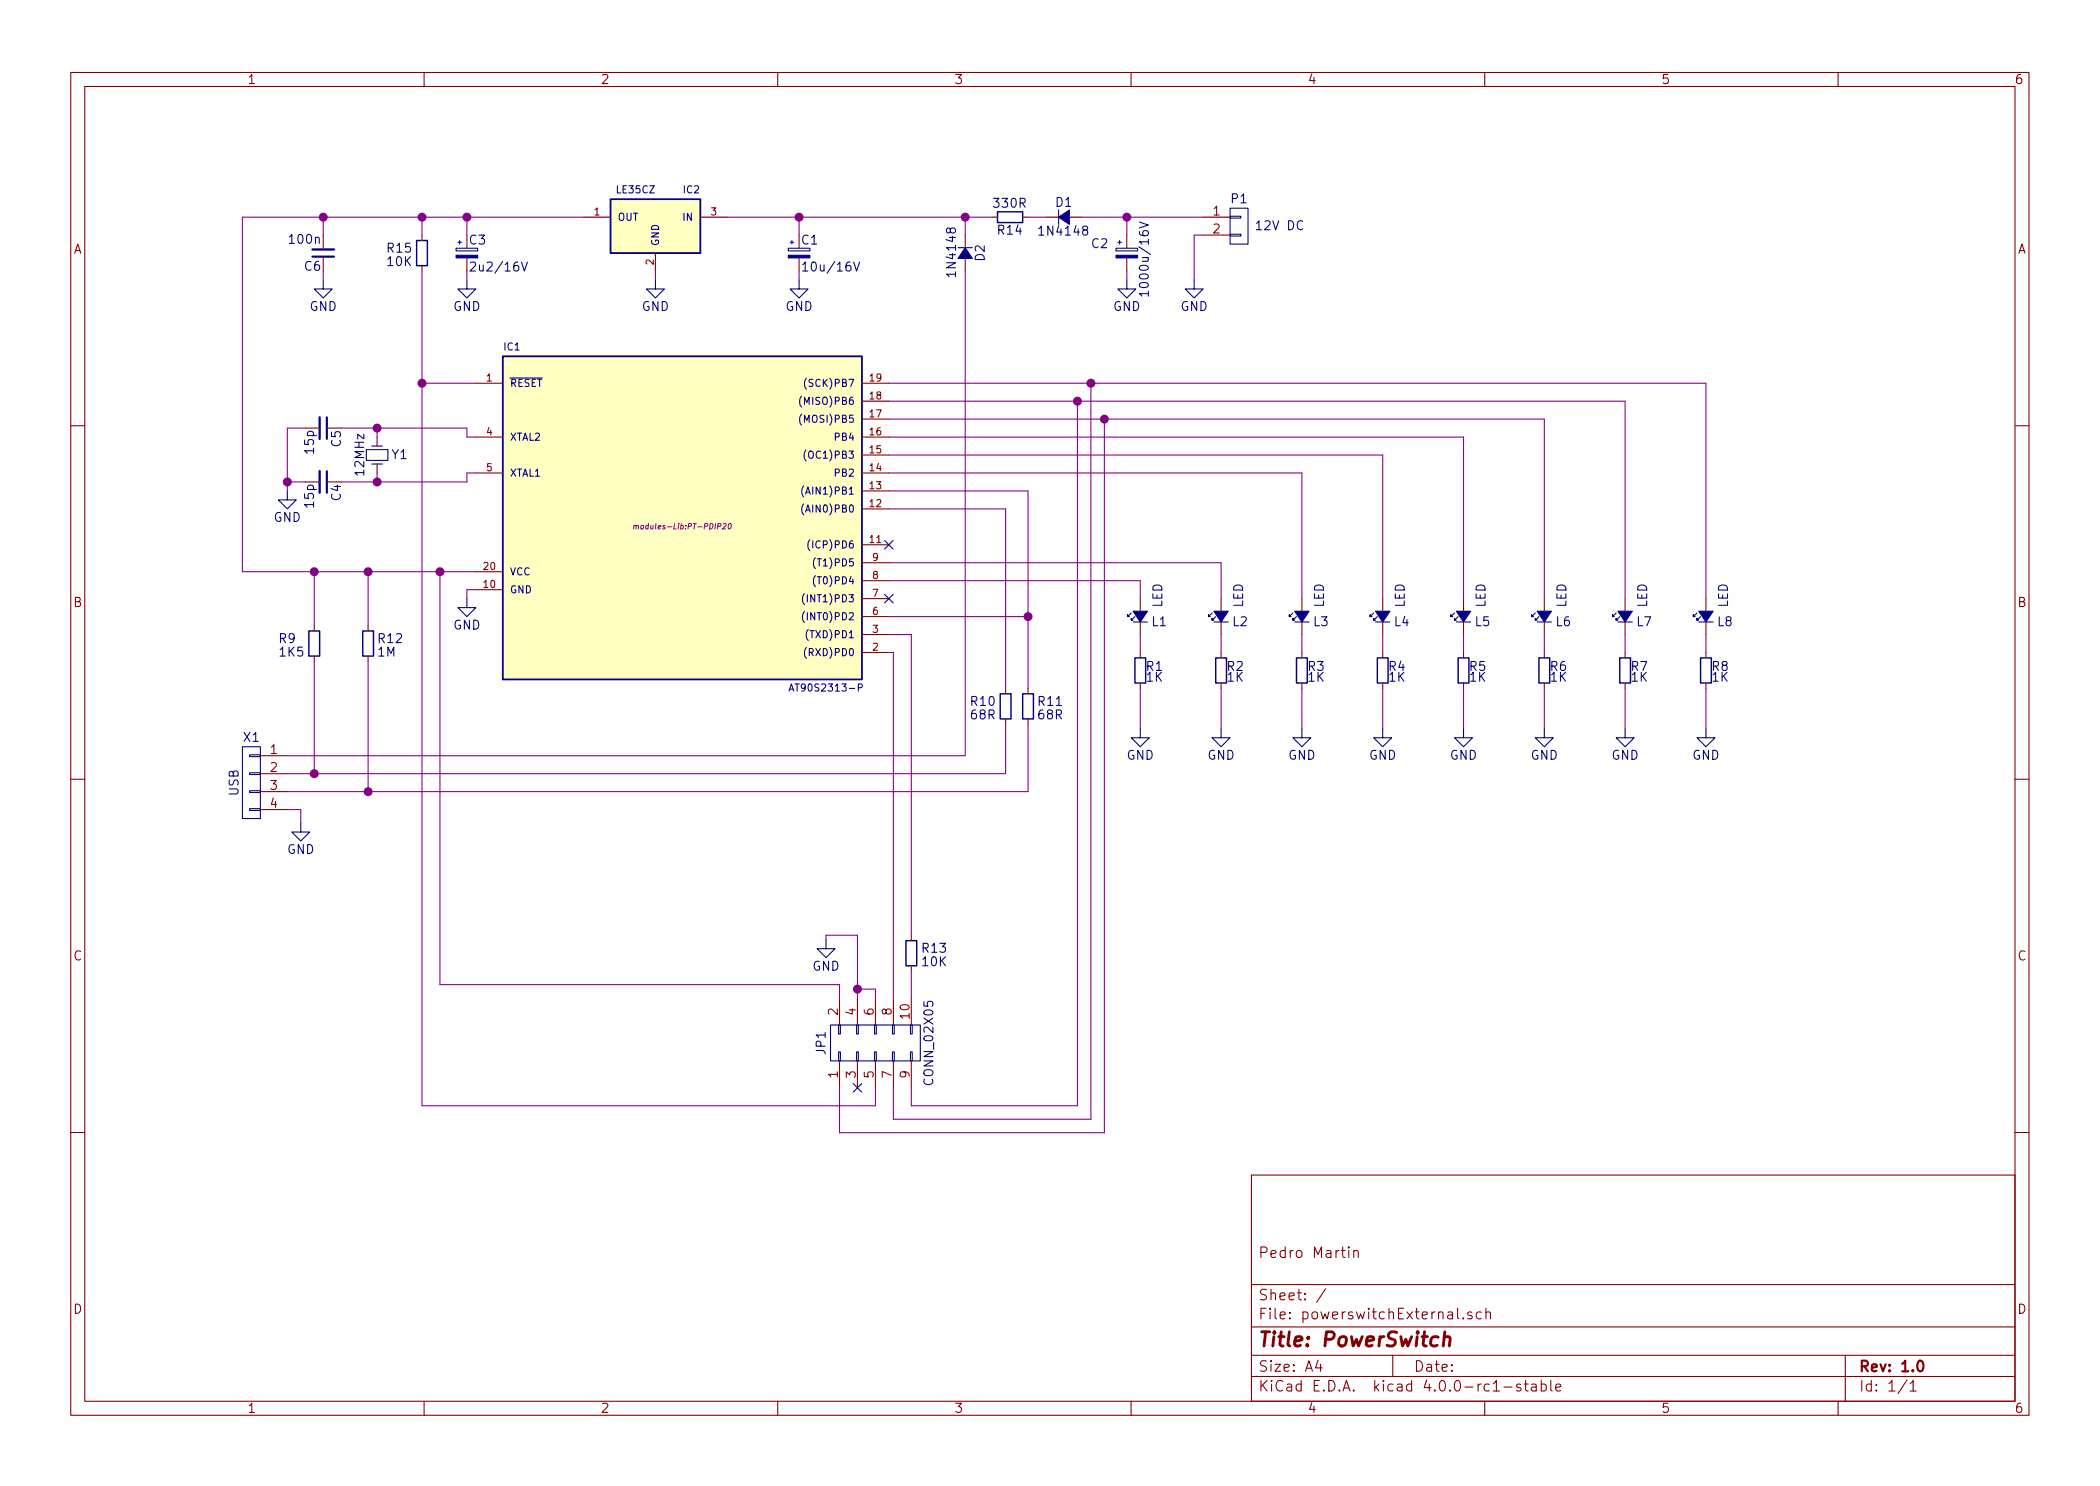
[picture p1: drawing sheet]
EESchema Schematic File Version 2
LIBS:power
LIBS:powerswitch
LIBS:powerswitchExternal-cache
EELAYER 25 0
EELAYER END
$Descr A4 11693 8268
encoding utf-8
Sheet 1 1
Title "PowerSwitch"
Date ""
Rev "1.0"
Comp ""
Comment1 "Pedro Martin"
Comment2 ""
Comment3 ""
Comment4 ""
$EndDescr
$Comp
L AT90S2313-P IC1
U 1 1
P 3800 2925
F 0 "IC1" H 2850 3925 40  0000 C CNN
F 1 "AT90S2313-P" H 4600 2025 40  0000 C CNN
F 2 "modules-Lib:PT-PDIP20" H 3800 2925 30  0000 C CIN
F 3 "" H 3800 2925 60  0000 C CNN
	1    3800 2925
	1    0    0    -1  
$EndComp
$Comp
L Crystal_Small Y1
U 1 1
P 2100 2525
F 0 "Y1" V 2100 2650 50  0000 C CNN
F 1 "12MHz" H 2100 2425 50  0000 C CNN
F 2 "modules-Lib:PT-CAP" H 2100 2525 60  0001 C CNN
F 3 "" H 2100 2525 60  0000 C CNN
	1    2100 2525
	0    1    1    0   
$EndComp
$Comp
L CONN_02X05 JP1
U 1 1
P 4875 5800
F 0 "JP1" H 4875 6100 50  0000 C CNN
F 1 "CONN_02X05" H 4875 5500 50  0000 C CNN
F 2 "modules-Lib:PT-PDIP10" H 4875 4600 60  0001 C CNN
F 3 "" H 4875 4600 60  0000 C CNN
	1    4875 5800
	0    -1   -1   0   
$EndComp
Wire Wire Line
	2650 2625 2600 2625
Wire Wire Line
	2600 2625 2600 2675
Wire Wire Line
	2600 2675 1900 2675
Wire Wire Line
	2100 2675 2100 2625
Wire Wire Line
	2100 2425 2100 2375
Wire Wire Line
	1900 2375 2600 2375
Wire Wire Line
	2600 2375 2600 2425
Wire Wire Line
	2600 2425 2650 2425
$Comp
L C_Small C5
U 1 1
P 1800 2375
F 0 "C5" H 1810 2445 50  0000 L CNN
F 1 "15p" H 1810 2295 50  0000 L CNN
F 2 "modules-Lib:PT-CAP" H 1800 2375 60  0001 C CNN
F 3 "" H 1800 2375 60  0000 C CNN
	1    1800 2375
	0    1    1    0   
$EndComp
$Comp
L C_Small C4
U 1 1
P 1800 2675
F 0 "C4" H 1810 2745 50  0000 L CNN
F 1 "15p" H 1810 2595 50  0000 L CNN
F 2 "modules-Lib:PT-CAP" H 1800 2675 60  0001 C CNN
F 3 "" H 1800 2675 60  0000 C CNN
	1    1800 2675
	0    1    1    0   
$EndComp
Connection ~ 2100 2675
Connection ~ 2100 2375
$Comp
L GND #PWR01
U 1 1
P 1600 2725
F 0 "#PWR01" H 1600 2475 50  0001 C CNN
F 1 "GND" H 1600 2575 50  0000 C CNN
F 2 "" H 1600 2725 60  0000 C CNN
F 3 "" H 1600 2725 60  0000 C CNN
	1    1600 2725
	1    0    0    -1  
$EndComp
Wire Wire Line
	1700 2375 1600 2375
Wire Wire Line
	1600 2375 1600 2725
Wire Wire Line
	1700 2675 1600 2675
Connection ~ 1600 2675
$Comp
L C_Small C6
U 1 1
P 1800 1400
F 0 "C6" H 1810 1470 50  0000 L CNN
F 1 "100n" H 1810 1320 50  0000 L CNN
F 2 "modules-Lib:PT-CAP" H 1800 1400 60  0001 C CNN
F 3 "" H 1800 1400 60  0000 C CNN
	1    1800 1400
	-1   0    0    1   
$EndComp
$Comp
L GND #PWR02
U 1 1
P 3650 1550
F 0 "#PWR02" H 3650 1300 50  0001 C CNN
F 1 "GND" H 3650 1400 50  0000 C CNN
F 2 "" H 3650 1550 60  0000 C CNN
F 3 "" H 3650 1550 60  0000 C CNN
	1    3650 1550
	1    0    0    -1  
$EndComp
Wire Wire Line
	3650 1500 3650 1550
$Comp
L LE35CZ IC2
U 1 1
P 3650 1250
F 0 "IC2" H 3450 1450 40  0000 C CNN
F 1 "LE35CZ" H 3650 1450 40  0000 L CNN
F 2 "modules-Lib:PT-TO220AB" H 3650 1350 30  0001 C CIN
F 3 "" H 3650 1250 60  0000 C CNN
	1    3650 1250
	-1   0    0    -1  
$EndComp
Wire Wire Line
	1350 1200 3250 1200
Wire Wire Line
	1350 3175 2650 3175
Wire Wire Line
	1800 1300 1800 1200
Connection ~ 1800 1200
$Comp
L GND #PWR03
U 1 1
P 1800 1550
F 0 "#PWR03" H 1800 1300 50  0001 C CNN
F 1 "GND" H 1800 1400 50  0000 C CNN
F 2 "" H 1800 1550 60  0000 C CNN
F 3 "" H 1800 1550 60  0000 C CNN
	1    1800 1550
	1    0    0    -1  
$EndComp
Wire Wire Line
	1800 1550 1800 1500
$Comp
L R_Small R15
U 1 1
P 2350 1400
F 0 "R15" H 2150 1425 50  0000 L CNN
F 1 "10K" H 2150 1350 50  0000 L CNN
F 2 "modules-Lib:R7" H 2350 1400 60  0001 C CNN
F 3 "" H 2350 1400 60  0000 C CNN
	1    2350 1400
	1    0    0    -1  
$EndComp
Wire Wire Line
	2350 1300 2350 1200
$Comp
L GND #PWR04
U 1 1
P 2600 1550
F 0 "#PWR04" H 2600 1300 50  0001 C CNN
F 1 "GND" H 2600 1400 50  0000 C CNN
F 2 "" H 2600 1550 60  0000 C CNN
F 3 "" H 2600 1550 60  0000 C CNN
	1    2600 1550
	1    0    0    -1  
$EndComp
Wire Wire Line
	2600 1550 2600 1500
Connection ~ 2350 1200
Wire Wire Line
	2350 1500 2350 6150
Wire Wire Line
	2350 2125 2650 2125
$Comp
L CP_Small C3
U 1 1
P 2600 1400
F 0 "C3" H 2610 1470 50  0000 L CNN
F 1 "2u2/16V" H 2610 1320 50  0000 L CNN
F 2 "modules-Lib:PT-DO35" H 2600 1400 60  0001 C CNN
F 3 "" H 2600 1400 60  0000 C CNN
	1    2600 1400
	1    0    0    -1  
$EndComp
Wire Wire Line
	2600 1300 2600 1200
Connection ~ 2600 1200
$Comp
L GND #PWR05
U 1 1
P 4450 1550
F 0 "#PWR05" H 4450 1300 50  0001 C CNN
F 1 "GND" H 4450 1400 50  0000 C CNN
F 2 "" H 4450 1550 60  0000 C CNN
F 3 "" H 4450 1550 60  0000 C CNN
	1    4450 1550
	1    0    0    -1  
$EndComp
Wire Wire Line
	4450 1550 4450 1500
$Comp
L CP_Small C1
U 1 1
P 4450 1400
F 0 "C1" H 4460 1470 50  0000 L CNN
F 1 "10u/16V" H 4460 1320 50  0000 L CNN
F 2 "modules-Lib:PT-DO35" H 4450 1400 60  0001 C CNN
F 3 "" H 4450 1400 60  0000 C CNN
	1    4450 1400
	1    0    0    -1  
$EndComp
Wire Wire Line
	4450 1300 4450 1200
Wire Wire Line
	4050 1200 5525 1200
$Comp
L CONN_01X04 X1
U 1 1
P 1400 4350
F 0 "X1" H 1400 4600 50  0000 C CNN
F 1 "USB" V 1500 4350 50  0000 C CNN
F 2 "modules-Lib:PT-TE292336" H 1400 4350 60  0001 C CNN
F 3 "" H 1400 4350 60  0000 C CNN
	1    1400 4350
	-1   0    0    -1  
$EndComp
Wire Wire Line
	2650 3275 2600 3275
Wire Wire Line
	2600 3275 2600 3325
$Comp
L GND #PWR06
U 1 1
P 2600 3325
F 0 "#PWR06" H 2600 3075 50  0001 C CNN
F 1 "GND" H 2600 3175 50  0000 C CNN
F 2 "" H 2600 3325 60  0000 C CNN
F 3 "" H 2600 3325 60  0000 C CNN
	1    2600 3325
	1    0    0    -1  
$EndComp
$Comp
L R_Small R9
U 1 1
P 1750 3575
F 0 "R9" H 1550 3600 50  0000 L CNN
F 1 "1K5" H 1550 3525 50  0000 L CNN
F 2 "modules-Lib:R7" H 1750 3575 60  0001 C CNN
F 3 "" H 1750 3575 60  0000 C CNN
	1    1750 3575
	1    0    0    -1  
$EndComp
$Comp
L R_Small R12
U 1 1
P 2050 3575
F 0 "R12" H 2100 3600 50  0000 L CNN
F 1 "1M" H 2100 3525 50  0000 L CNN
F 2 "modules-Lib:R7" H 2050 3575 60  0001 C CNN
F 3 "" H 2050 3575 60  0000 C CNN
	1    2050 3575
	1    0    0    -1  
$EndComp
Wire Wire Line
	1750 3675 1750 4300
Wire Wire Line
	1600 4300 5600 4300
Wire Wire Line
	2050 3675 2050 4400
Wire Wire Line
	1600 4400 5725 4400
Wire Wire Line
	1750 3475 1750 3175
Connection ~ 1750 3175
Wire Wire Line
	2050 3475 2050 3175
Connection ~ 2050 3175
Wire Wire Line
	4875 6050 4875 6150
Wire Wire Line
	4875 6150 2350 6150
Connection ~ 2350 2125
Wire Wire Line
	2450 3175 2450 5475
Wire Wire Line
	2450 5475 4675 5475
Wire Wire Line
	4675 5475 4675 5550
Connection ~ 2450 3175
$Comp
L R_Small R10
U 1 1
P 5600 3925
F 0 "R10" H 5400 3950 50  0000 L CNN
F 1 "68R" H 5400 3875 50  0000 L CNN
F 2 "modules-Lib:R7" H 5600 3925 60  0001 C CNN
F 3 "" H 5600 3925 60  0000 C CNN
	1    5600 3925
	1    0    0    -1  
$EndComp
$Comp
L R_Small R11
U 1 1
P 5725 3925
F 0 "R11" H 5775 3950 50  0000 L CNN
F 1 "68R" H 5775 3875 50  0000 L CNN
F 2 "modules-Lib:R7" H 5725 3925 60  0001 C CNN
F 3 "" H 5725 3925 60  0000 C CNN
	1    5725 3925
	1    0    0    -1  
$EndComp
Wire Wire Line
	5600 4300 5600 4025
Connection ~ 1750 4300
$Comp
L D_Small D2
U 1 1
P 5375 1400
F 0 "D2" H 5325 1480 50  0000 L CNN
F 1 "1N4148" H 5225 1320 50  0000 L CNN
F 2 "modules-Lib:PT-DO35" V 5375 1400 60  0001 C CNN
F 3 "" V 5375 1400 60  0000 C CNN
	1    5375 1400
	0    1    1    0   
$EndComp
Wire Wire Line
	5375 1200 5375 1300
Connection ~ 4450 1200
Wire Wire Line
	5375 4200 1600 4200
Wire Wire Line
	4950 3625 4975 3625
Wire Wire Line
	4975 3625 4975 5550
$Comp
L R_Small R13
U 1 1
P 5075 5300
F 0 "R13" H 4875 5325 50  0000 L CNN
F 1 "10K" H 4875 5250 50  0000 L CNN
F 2 "modules-Lib:R7" H 5075 5300 60  0001 C CNN
F 3 "" H 5075 5300 60  0000 C CNN
	1    5075 5300
	-1   0    0    -1  
$EndComp
Wire Wire Line
	5075 5400 5075 5550
Wire Wire Line
	5075 5200 5075 3525
Wire Wire Line
	5075 3525 4950 3525
Wire Wire Line
	5725 4400 5725 4025
Connection ~ 2050 4400
Wire Wire Line
	5600 3825 5600 2825
Wire Wire Line
	5600 2825 4950 2825
Wire Wire Line
	4950 2725 5725 2725
Wire Wire Line
	5725 2725 5725 3825
Wire Wire Line
	4950 3425 5725 3425
Connection ~ 5725 3425
NoConn ~ 4950 3325
Wire Wire Line
	5075 6050 5075 6150
Wire Wire Line
	5075 6150 6000 6150
Wire Wire Line
	6000 6150 6000 2225
Wire Wire Line
	4950 2225 9050 2225
Wire Wire Line
	4950 2125 9500 2125
Wire Wire Line
	6075 2125 6075 6225
Wire Wire Line
	6075 6225 4975 6225
Wire Wire Line
	4975 6225 4975 6050
Wire Wire Line
	4675 6050 4675 6300
Wire Wire Line
	4675 6300 6150 6300
Wire Wire Line
	6150 6300 6150 2325
Wire Wire Line
	4950 2325 8600 2325
$Comp
L R_Small R1
U 1 1
P 6350 3725
F 0 "R1" H 6380 3745 50  0000 L CNN
F 1 "1K" H 6380 3685 50  0000 L CNN
F 2 "modules-Lib:R7" H 6350 3725 60  0001 C CNN
F 3 "" H 6350 3725 60  0000 C CNN
	1    6350 3725
	1    0    0    -1  
$EndComp
$Comp
L Led_Small L1
U 1 1
P 6350 3425
F 0 "L1" V 6325 3275 50  0000 L CNN
F 1 "LED" H 6400 3325 50  0000 L CNN
F 2 "modules-Lib:PT-DO35" V 6350 3425 60  0001 C CNN
F 3 "" V 6350 3425 60  0000 C CNN
	1    6350 3425
	0    -1   -1   0   
$EndComp
$Comp
L R_Small R2
U 1 1
P 6800 3725
F 0 "R2" H 6830 3745 50  0000 L CNN
F 1 "1K" H 6830 3685 50  0000 L CNN
F 2 "modules-Lib:R7" H 6800 3725 60  0001 C CNN
F 3 "" H 6800 3725 60  0000 C CNN
	1    6800 3725
	1    0    0    -1  
$EndComp
$Comp
L Led_Small L2
U 1 1
P 6800 3425
F 0 "L2" V 6775 3275 50  0000 L CNN
F 1 "LED" H 6850 3325 50  0000 L CNN
F 2 "modules-Lib:PT-DO35" V 6800 3425 60  0001 C CNN
F 3 "" V 6800 3425 60  0000 C CNN
	1    6800 3425
	0    -1   -1   0   
$EndComp
$Comp
L R_Small R3
U 1 1
P 7250 3725
F 0 "R3" H 7280 3745 50  0000 L CNN
F 1 "1K" H 7280 3685 50  0000 L CNN
F 2 "modules-Lib:R7" H 7250 3725 60  0001 C CNN
F 3 "" H 7250 3725 60  0000 C CNN
	1    7250 3725
	1    0    0    -1  
$EndComp
$Comp
L Led_Small L3
U 1 1
P 7250 3425
F 0 "L3" V 7225 3275 50  0000 L CNN
F 1 "LED" H 7300 3325 50  0000 L CNN
F 2 "modules-Lib:PT-DO35" V 7250 3425 60  0001 C CNN
F 3 "" V 7250 3425 60  0000 C CNN
	1    7250 3425
	0    -1   -1   0   
$EndComp
$Comp
L R_Small R4
U 1 1
P 7700 3725
F 0 "R4" H 7730 3745 50  0000 L CNN
F 1 "1K" H 7730 3685 50  0000 L CNN
F 2 "modules-Lib:R7" H 7700 3725 60  0001 C CNN
F 3 "" H 7700 3725 60  0000 C CNN
	1    7700 3725
	1    0    0    -1  
$EndComp
$Comp
L Led_Small L4
U 1 1
P 7700 3425
F 0 "L4" V 7675 3275 50  0000 L CNN
F 1 "LED" H 7750 3325 50  0000 L CNN
F 2 "modules-Lib:PT-DO35" V 7700 3425 60  0001 C CNN
F 3 "" V 7700 3425 60  0000 C CNN
	1    7700 3425
	0    -1   -1   0   
$EndComp
$Comp
L R_Small R5
U 1 1
P 8150 3725
F 0 "R5" H 8180 3745 50  0000 L CNN
F 1 "1K" H 8180 3685 50  0000 L CNN
F 2 "modules-Lib:R7" H 8150 3725 60  0001 C CNN
F 3 "" H 8150 3725 60  0000 C CNN
	1    8150 3725
	1    0    0    -1  
$EndComp
$Comp
L Led_Small L5
U 1 1
P 8150 3425
F 0 "L5" V 8125 3275 50  0000 L CNN
F 1 "LED" H 8200 3325 50  0000 L CNN
F 2 "modules-Lib:PT-DO35" V 8150 3425 60  0001 C CNN
F 3 "" V 8150 3425 60  0000 C CNN
	1    8150 3425
	0    -1   -1   0   
$EndComp
$Comp
L R_Small R6
U 1 1
P 8600 3725
F 0 "R6" H 8630 3745 50  0000 L CNN
F 1 "1K" H 8630 3685 50  0000 L CNN
F 2 "modules-Lib:R7" H 8600 3725 60  0001 C CNN
F 3 "" H 8600 3725 60  0000 C CNN
	1    8600 3725
	1    0    0    -1  
$EndComp
$Comp
L Led_Small L6
U 1 1
P 8600 3425
F 0 "L6" V 8575 3275 50  0000 L CNN
F 1 "LED" H 8650 3325 50  0000 L CNN
F 2 "modules-Lib:PT-DO35" V 8600 3425 60  0001 C CNN
F 3 "" V 8600 3425 60  0000 C CNN
	1    8600 3425
	0    -1   -1   0   
$EndComp
$Comp
L R_Small R7
U 1 1
P 9050 3725
F 0 "R7" H 9080 3745 50  0000 L CNN
F 1 "1K" H 9080 3685 50  0000 L CNN
F 2 "modules-Lib:R7" H 9050 3725 60  0001 C CNN
F 3 "" H 9050 3725 60  0000 C CNN
	1    9050 3725
	1    0    0    -1  
$EndComp
$Comp
L Led_Small L7
U 1 1
P 9050 3425
F 0 "L7" V 9025 3275 50  0000 L CNN
F 1 "LED" H 9100 3325 50  0000 L CNN
F 2 "modules-Lib:PT-DO35" V 9050 3425 60  0001 C CNN
F 3 "" V 9050 3425 60  0000 C CNN
	1    9050 3425
	0    -1   -1   0   
$EndComp
$Comp
L R_Small R8
U 1 1
P 9500 3725
F 0 "R8" H 9530 3745 50  0000 L CNN
F 1 "1K" H 9530 3685 50  0000 L CNN
F 2 "modules-Lib:R7" H 9500 3725 60  0001 C CNN
F 3 "" H 9500 3725 60  0000 C CNN
	1    9500 3725
	1    0    0    -1  
$EndComp
$Comp
L Led_Small L8
U 1 1
P 9500 3425
F 0 "L8" V 9475 3275 50  0000 L CNN
F 1 "LED" H 9550 3325 50  0000 L CNN
F 2 "modules-Lib:PT-DO35" V 9500 3425 60  0001 C CNN
F 3 "" V 9500 3425 60  0000 C CNN
	1    9500 3425
	0    -1   -1   0   
$EndComp
Wire Wire Line
	6350 4050 6350 3825
Wire Wire Line
	6800 3825 6800 4050
Wire Wire Line
	7250 3825 7250 4050
Wire Wire Line
	7700 3825 7700 4050
Wire Wire Line
	8150 3825 8150 4050
Wire Wire Line
	8600 3825 8600 4050
Wire Wire Line
	9050 3825 9050 4050
Wire Wire Line
	9500 3825 9500 4050
Wire Wire Line
	6350 3625 6350 3525
Wire Wire Line
	6800 3625 6800 3525
Wire Wire Line
	7250 3625 7250 3525
Wire Wire Line
	7700 3525 7700 3625
Wire Wire Line
	8150 3525 8150 3625
Wire Wire Line
	8600 3525 8600 3625
Wire Wire Line
	9050 3525 9050 3625
Wire Wire Line
	9500 3525 9500 3625
Wire Wire Line
	4950 3225 6350 3225
Wire Wire Line
	6350 3225 6350 3325
Wire Wire Line
	6800 3325 6800 3125
Wire Wire Line
	6800 3125 4950 3125
Wire Wire Line
	7250 3325 7250 2625
Wire Wire Line
	7250 2625 4950 2625
Wire Wire Line
	4950 2525 7700 2525
Wire Wire Line
	7700 2525 7700 3325
Wire Wire Line
	8150 3325 8150 2425
Wire Wire Line
	8150 2425 4950 2425
Wire Wire Line
	8600 2325 8600 3325
Connection ~ 6150 2325
Wire Wire Line
	9050 2225 9050 3325
Connection ~ 6000 2225
Wire Wire Line
	9500 2125 9500 3325
Connection ~ 6075 2125
$Comp
L GND #PWR07
U 1 1
P 6350 4050
F 0 "#PWR07" H 6350 3800 50  0001 C CNN
F 1 "GND" H 6350 3900 50  0000 C CNN
F 2 "" H 6350 4050 60  0000 C CNN
F 3 "" H 6350 4050 60  0000 C CNN
	1    6350 4050
	1    0    0    -1  
$EndComp
$Comp
L GND #PWR08
U 1 1
P 6800 4050
F 0 "#PWR08" H 6800 3800 50  0001 C CNN
F 1 "GND" H 6800 3900 50  0000 C CNN
F 2 "" H 6800 4050 60  0000 C CNN
F 3 "" H 6800 4050 60  0000 C CNN
	1    6800 4050
	1    0    0    -1  
$EndComp
$Comp
L GND #PWR09
U 1 1
P 7250 4050
F 0 "#PWR09" H 7250 3800 50  0001 C CNN
F 1 "GND" H 7250 3900 50  0000 C CNN
F 2 "" H 7250 4050 60  0000 C CNN
F 3 "" H 7250 4050 60  0000 C CNN
	1    7250 4050
	1    0    0    -1  
$EndComp
$Comp
L GND #PWR010
U 1 1
P 7700 4050
F 0 "#PWR010" H 7700 3800 50  0001 C CNN
F 1 "GND" H 7700 3900 50  0000 C CNN
F 2 "" H 7700 4050 60  0000 C CNN
F 3 "" H 7700 4050 60  0000 C CNN
	1    7700 4050
	1    0    0    -1  
$EndComp
$Comp
L GND #PWR011
U 1 1
P 8150 4050
F 0 "#PWR011" H 8150 3800 50  0001 C CNN
F 1 "GND" H 8150 3900 50  0000 C CNN
F 2 "" H 8150 4050 60  0000 C CNN
F 3 "" H 8150 4050 60  0000 C CNN
	1    8150 4050
	1    0    0    -1  
$EndComp
$Comp
L GND #PWR012
U 1 1
P 8600 4050
F 0 "#PWR012" H 8600 3800 50  0001 C CNN
F 1 "GND" H 8600 3900 50  0000 C CNN
F 2 "" H 8600 4050 60  0000 C CNN
F 3 "" H 8600 4050 60  0000 C CNN
	1    8600 4050
	1    0    0    -1  
$EndComp
$Comp
L GND #PWR013
U 1 1
P 9050 4050
F 0 "#PWR013" H 9050 3800 50  0001 C CNN
F 1 "GND" H 9050 3900 50  0000 C CNN
F 2 "" H 9050 4050 60  0000 C CNN
F 3 "" H 9050 4050 60  0000 C CNN
	1    9050 4050
	1    0    0    -1  
$EndComp
$Comp
L GND #PWR014
U 1 1
P 9500 4050
F 0 "#PWR014" H 9500 3800 50  0001 C CNN
F 1 "GND" H 9500 3900 50  0000 C CNN
F 2 "" H 9500 4050 60  0000 C CNN
F 3 "" H 9500 4050 60  0000 C CNN
	1    9500 4050
	1    0    0    -1  
$EndComp
$Comp
L GND #PWR015
U 1 1
P 6275 1550
F 0 "#PWR015" H 6275 1300 50  0001 C CNN
F 1 "GND" H 6275 1400 50  0000 C CNN
F 2 "" H 6275 1550 60  0000 C CNN
F 3 "" H 6275 1550 60  0000 C CNN
	1    6275 1550
	1    0    0    -1  
$EndComp
$Comp
L CP_Small C2
U 1 1
P 6275 1400
F 0 "C2" H 6075 1450 50  0000 L CNN
F 1 "1000u/16V" V 6375 1150 50  0000 L CNN
F 2 "modules-Lib:PT-DO35" H 6275 1400 60  0001 C CNN
F 3 "" H 6275 1400 60  0000 C CNN
	1    6275 1400
	1    0    0    -1  
$EndComp
$Comp
L R_Small R14
U 1 1
P 5625 1200
F 0 "R14" V 5700 1125 50  0000 L CNN
F 1 "330R" V 5550 1100 50  0000 L CNN
F 2 "modules-Lib:R7" H 5625 1200 60  0001 C CNN
F 3 "" H 5625 1200 60  0000 C CNN
	1    5625 1200
	0    1    1    0   
$EndComp
Connection ~ 5375 1200
$Comp
L D_Small D1
U 1 1
P 5925 1200
F 0 "D1" H 5875 1280 50  0000 L CNN
F 1 "1N4148" H 5775 1120 50  0000 L CNN
F 2 "modules-Lib:PT-DO35" V 5925 1200 60  0001 C CNN
F 3 "" V 5925 1200 60  0000 C CNN
	1    5925 1200
	1    0    0    -1  
$EndComp
Wire Wire Line
	5825 1200 5725 1200
Wire Wire Line
	1600 4500 1675 4500
Wire Wire Line
	1675 4500 1675 4575
$Comp
L GND #PWR016
U 1 1
P 1675 4575
F 0 "#PWR016" H 1675 4325 50  0001 C CNN
F 1 "GND" H 1675 4425 50  0000 C CNN
F 2 "" H 1675 4575 60  0000 C CNN
F 3 "" H 1675 4575 60  0000 C CNN
	1    1675 4575
	1    0    0    -1  
$EndComp
Wire Wire Line
	4775 5200 4775 5550
Wire Wire Line
	4775 5200 4600 5200
Wire Wire Line
	4600 5200 4600 5225
Wire Wire Line
	4875 5550 4875 5500
Wire Wire Line
	4875 5500 4775 5500
Connection ~ 4775 5500
$Comp
L GND #PWR017
U 1 1
P 4600 5225
F 0 "#PWR017" H 4600 4975 50  0001 C CNN
F 1 "GND" H 4600 5075 50  0000 C CNN
F 2 "" H 4600 5225 60  0000 C CNN
F 3 "" H 4600 5225 60  0000 C CNN
	1    4600 5225
	1    0    0    -1  
$EndComp
Wire Wire Line
	5375 4200 5375 1500
Wire Wire Line
	1350 1200 1350 3175
$Comp
L CONN_01X02 P1
U 1 1
P 6900 1250
F 0 "P1" H 6900 1400 50  0000 C CNN
F 1 "12V DC" H 7125 1250 50  0000 C CNN
F 2 "modules-Lib:PT-CONN2-7.5mm" H 6900 1250 60  0001 C CNN
F 3 "" H 6900 1250 60  0000 C CNN
	1    6900 1250
	1    0    0    -1  
$EndComp
Wire Wire Line
	6700 1300 6650 1300
Wire Wire Line
	6650 1300 6650 1550
$Comp
L GND #PWR018
U 1 1
P 6650 1550
F 0 "#PWR018" H 6650 1300 50  0001 C CNN
F 1 "GND" H 6650 1400 50  0000 C CNN
F 2 "" H 6650 1550 60  0000 C CNN
F 3 "" H 6650 1550 60  0000 C CNN
	1    6650 1550
	1    0    0    -1  
$EndComp
Wire Wire Line
	6025 1200 6700 1200
Connection ~ 6275 1200
Wire Wire Line
	6275 1300 6275 1200
Wire Wire Line
	6275 1550 6275 1500
NoConn ~ 4775 6050
NoConn ~ 4950 3025
$EndSCHEMATC
